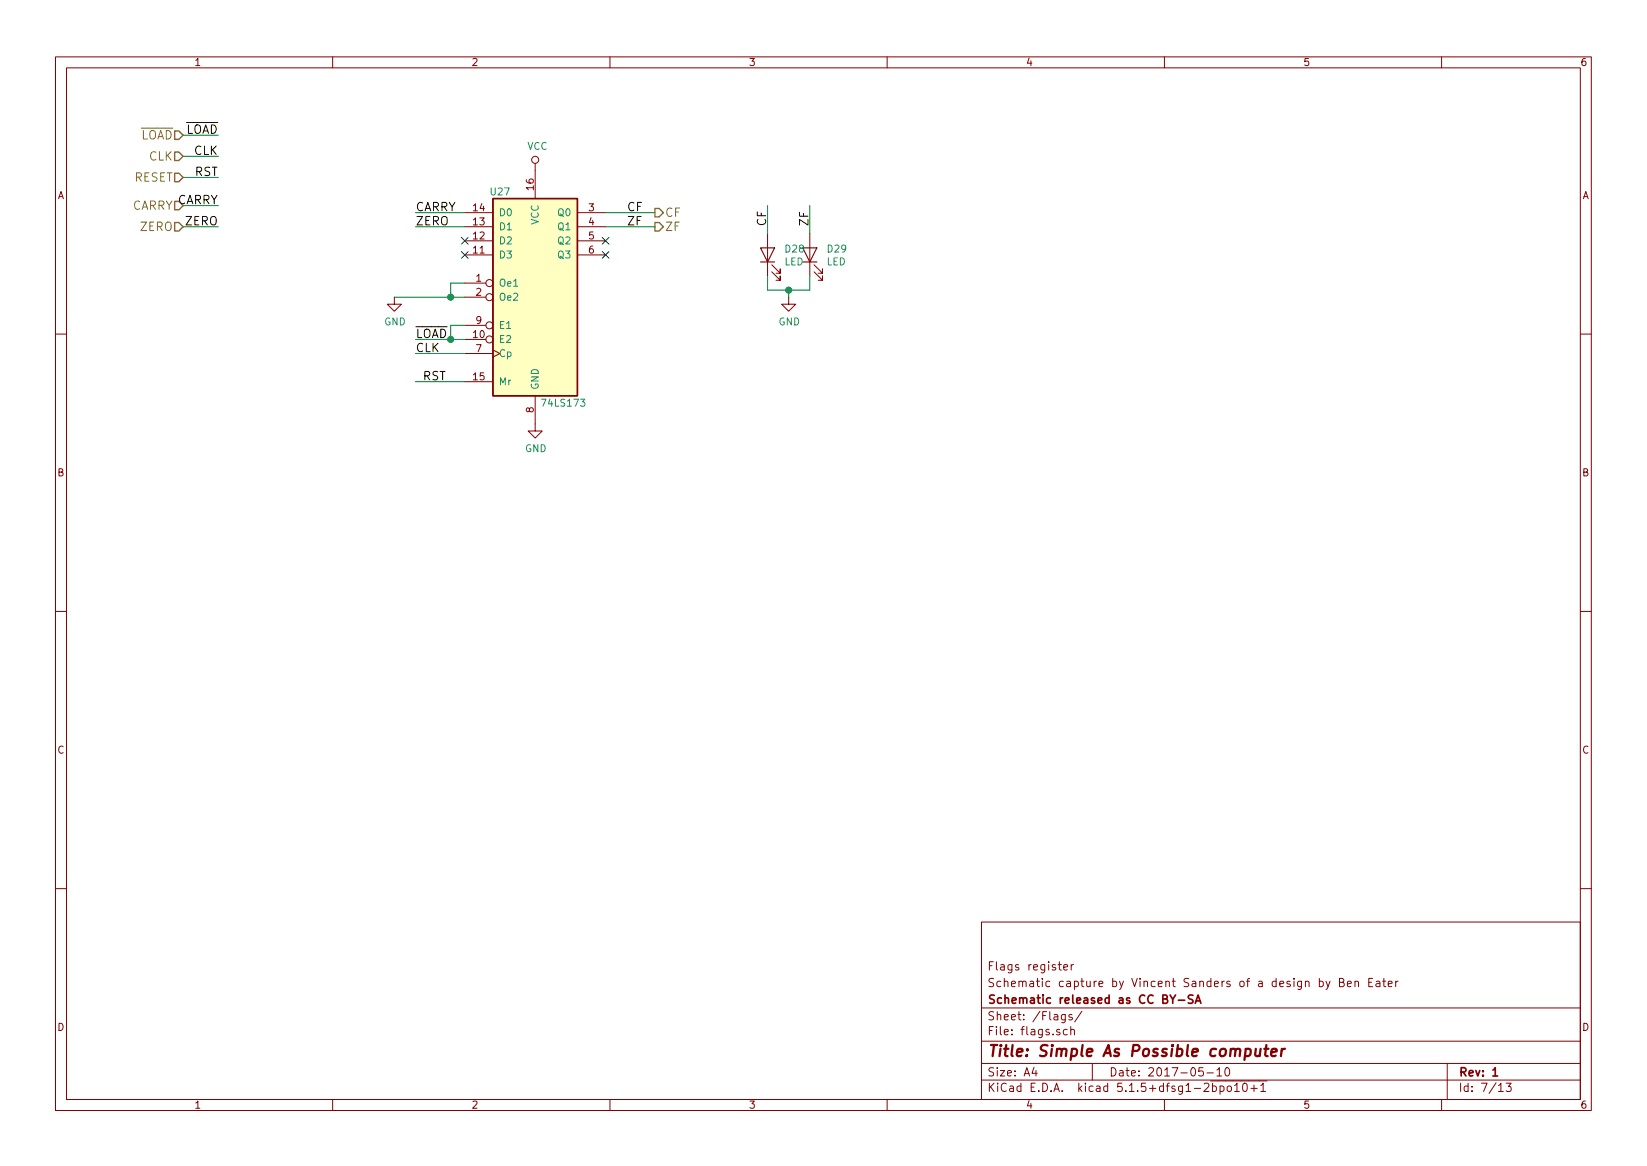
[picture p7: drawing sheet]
EESchema Schematic File Version 4
EELAYER 30 0
EELAYER END
$Descr A4 11693 8268
encoding utf-8
Sheet 7 13
Title "Simple As Possible computer"
Date "2017-05-10"
Rev "1"
Comp "Schematic released as CC BY-SA"
Comment1 "Schematic capture by Vincent Sanders of a design by Ben Eater"
Comment2 "Flags register"
Comment3 ""
Comment4 ""
$EndDescr
Text HLabel 1300 950  0    60   Input ~ 0
~LOAD
Text HLabel 1300 1100 0    60   Input ~ 0
CLK
Text HLabel 1300 1250 0    60   Input ~ 0
RESET
Text HLabel 1300 1450 0    60   Input ~ 0
CARRY
Text HLabel 1300 1600 0    60   Input ~ 0
ZERO
Text HLabel 4650 1500 2    60   Output ~ 0
CF
Text HLabel 4650 1600 2    60   Output ~ 0
ZF
Text Label 1550 950  2    60   ~ 0
~LOAD
Text Label 2950 2400 0    60   ~ 0
~LOAD
Text Label 2950 1500 0    60   ~ 0
CARRY
Text Label 2950 1600 0    60   ~ 0
ZERO
Text Label 1550 1450 2    60   ~ 0
CARRY
Text Label 1550 1600 2    60   ~ 0
ZERO
Text Label 1550 1100 2    60   ~ 0
CLK
Text Label 1550 1250 2    60   ~ 0
RST
Text Label 3000 2700 0    60   ~ 0
RST
Wire Wire Line
	1550 950  1300 950 
Wire Wire Line
	2950 2400 3200 2400
Wire Wire Line
	3200 2400 3300 2400
Wire Wire Line
	3200 2400 3200 2300
Wire Wire Line
	3200 2300 3300 2300
Connection ~ 3200 2400
Wire Wire Line
	3300 2100 3200 2100
Wire Wire Line
	3300 2000 3200 2000
Wire Wire Line
	3200 2000 3200 2100
Connection ~ 3200 2100
Wire Wire Line
	2950 1500 3300 1500
Wire Wire Line
	2950 1600 3300 1600
Wire Wire Line
	1550 1450 1300 1450
Wire Wire Line
	1550 1600 1300 1600
Wire Wire Line
	4650 1600 4300 1600
Wire Wire Line
	4650 1500 4300 1500
Wire Wire Line
	1550 1250 1300 1250
Wire Wire Line
	1550 1100 1300 1100
Wire Wire Line
	2950 2700 3300 2700
Wire Wire Line
	2950 2500 3300 2500
Text Label 2950 2500 0    60   ~ 0
CLK
Text Label 4450 1500 0    60   ~ 0
CF
Text Label 4450 1600 0    60   ~ 0
ZF
NoConn ~ 4300 1700
NoConn ~ 4300 1800
NoConn ~ 3300 1700
NoConn ~ 3300 1800
Wire Wire Line
	5600 2100 5600 2050
Wire Wire Line
	5450 2050 5600 2050
Wire Wire Line
	5600 2050 5750 2050
Wire Wire Line
	5450 2050 5450 1950
Wire Wire Line
	5750 2050 5750 1950
Connection ~ 5600 2050
Wire Wire Line
	5450 1450 5450 1650
Wire Wire Line
	5750 1450 5750 1650
Text Label 5450 1600 1    60   ~ 0
CF
Text Label 5750 1600 1    60   ~ 0
ZF
$Comp
L power:GND #PWR077
U 1 1
P 2800 2100
F 0 "#PWR077" H 2800 1850 50  0001 C CNN
F 1 "GND" H 2805 1927 50  0000 C CNN
F 2 "" H 2800 2100 50  0001 C CNN
F 3 "" H 2800 2100 50  0001 C CNN
	1    2800 2100
	1    0    0    -1  
$EndComp
Wire Wire Line
	2800 2100 3200 2100
$Comp
L power:GND #PWR080
U 1 1
P 5600 2100
F 0 "#PWR080" H 5600 1850 50  0001 C CNN
F 1 "GND" H 5605 1927 50  0000 C CNN
F 2 "" H 5600 2100 50  0001 C CNN
F 3 "" H 5600 2100 50  0001 C CNN
	1    5600 2100
	1    0    0    -1  
$EndComp
$Comp
L Device:LED D28
U 1 1
P 5450 1800
F 0 "D28" V 5489 1683 50  0000 R CNN
F 1 "LED" V 5398 1683 50  0000 R CNN
F 2 "" H 5450 1800 50  0001 C CNN
F 3 "~" H 5450 1800 50  0001 C CNN
	1    5450 1800
	0    -1   -1   0   
$EndComp
$Comp
L Device:LED D29
U 1 1
P 5750 1800
F 0 "D29" V 5789 1683 50  0000 R CNN
F 1 "LED" V 5698 1683 50  0000 R CNN
F 2 "" H 5750 1800 50  0001 C CNN
F 3 "~" H 5750 1800 50  0001 C CNN
	1    5750 1800
	0    -1   -1   0   
$EndComp
$Comp
L 74xx:74LS173 U27
U 1 1
P 3800 2100
F 0 "U27" H 3550 2850 50  0000 C CNN
F 1 "74LS173" H 4000 1350 50  0000 C CNN
F 2 "" H 3800 2100 50  0001 C CNN
F 3 "http://www.ti.com/lit/gpn/sn74LS173" H 3800 2100 50  0001 C CNN
	1    3800 2100
	1    0    0    -1  
$EndComp
$Comp
L power:GND #PWR079
U 1 1
P 3800 3000
F 0 "#PWR079" H 3800 2750 50  0001 C CNN
F 1 "GND" H 3805 2827 50  0000 C CNN
F 2 "" H 3800 3000 50  0001 C CNN
F 3 "" H 3800 3000 50  0001 C CNN
	1    3800 3000
	1    0    0    -1  
$EndComp
$Comp
L power:VCC #PWR078
U 1 1
P 3800 1200
F 0 "#PWR078" H 3800 1050 50  0001 C CNN
F 1 "VCC" H 3817 1373 50  0000 C CNN
F 2 "" H 3800 1200 50  0001 C CNN
F 3 "" H 3800 1200 50  0001 C CNN
	1    3800 1200
	1    0    0    -1  
$EndComp
$EndSCHEMATC
